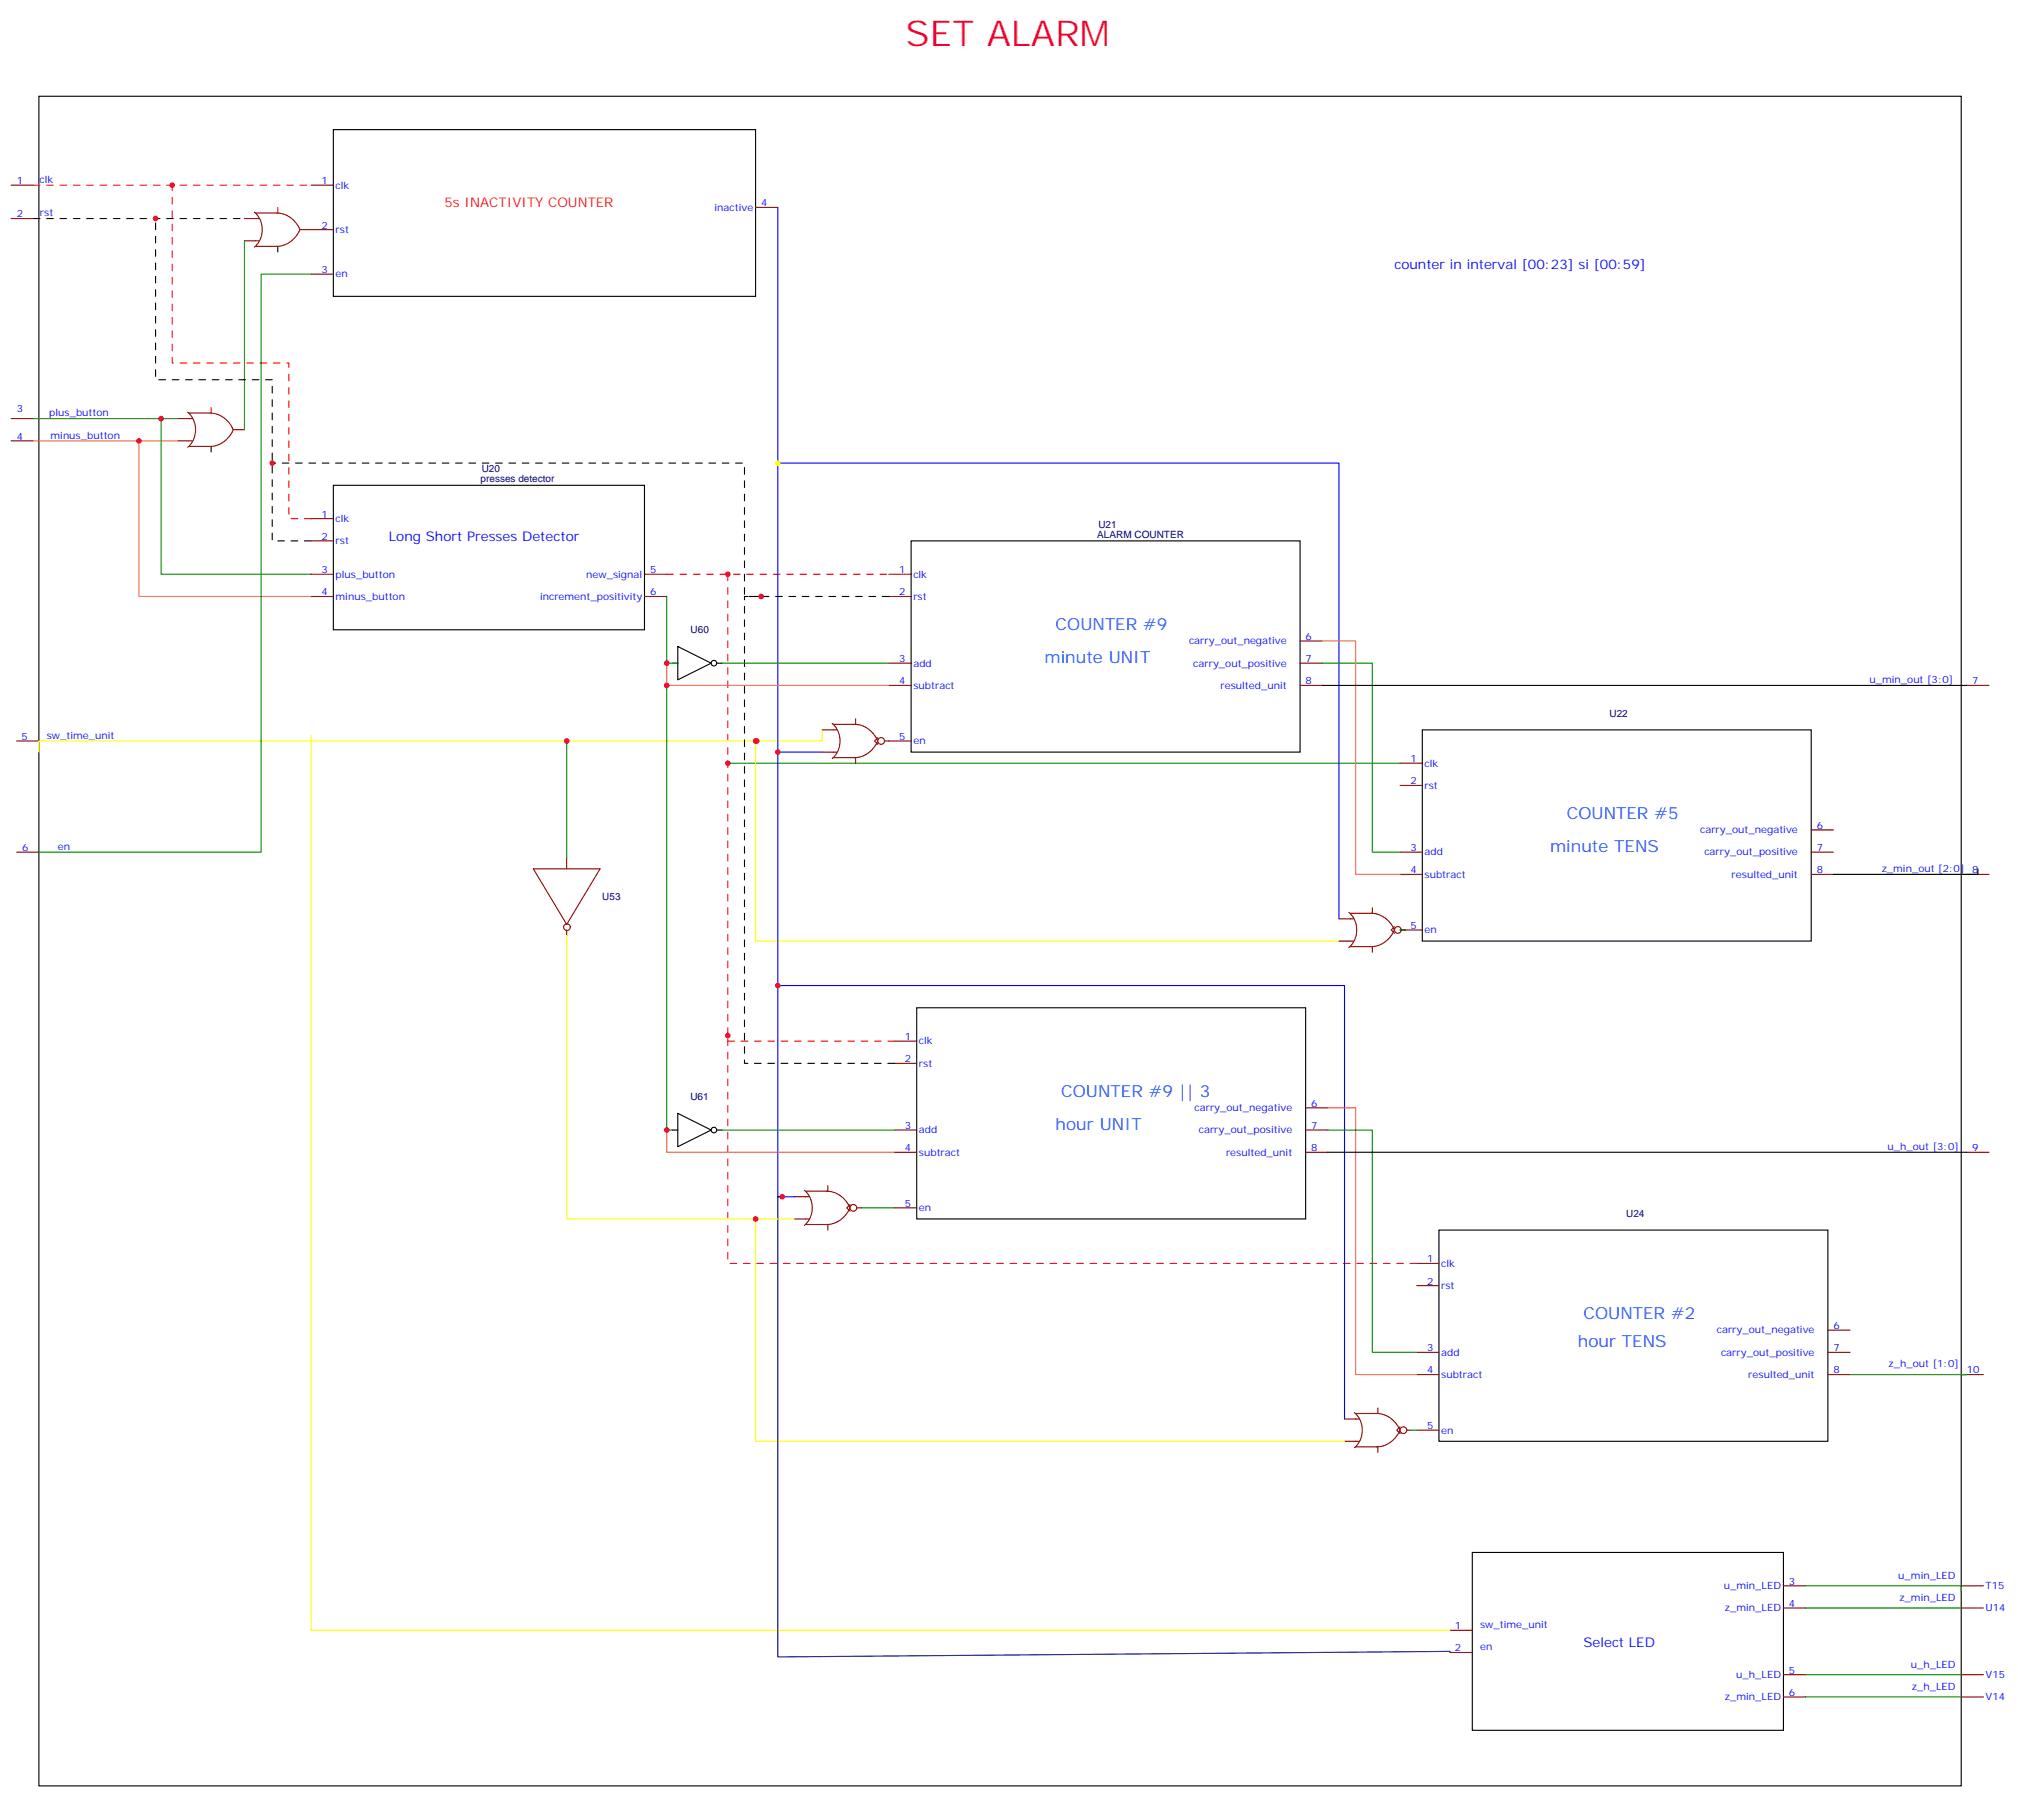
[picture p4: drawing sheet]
<svg xmlns="http://www.w3.org/2000/svg" width="641mm" height="570mm" viewBox="0 0 641 570" stroke-linecap="round" stroke-linejoin="round" font-family="sans-serif">
<g fill="none" stroke="#000" stroke-width=".35">
<path d="M12.3 30.6h610.4v536.2h-610.4zM105.8 41.1h134.1v53h-134.1zM88.2 78.2v1.7M67 141.7v1.7M105.8 154h98.8v45.9h-98.8zM289.3 171.7h123.4v67h-123.4zM213.4 210.5h1.8M215.2 205.2l10.6 5.3-10.6 5.3zM227.5 210.5h1.8M419.8 217.5h204.6M451.6 231.6h123.4v67.1h-123.4zM627.9 275.7v1.8h-45.8"/>
<path d="M291 319.8h123.5v67.1h-123.5zM213.4 358.6h1.8M215.2 353.3l10.6 5.3-10.6 5.3zM227.5 358.6h1.8M421.6 365.7h202.8M456.8 390.4h123.5v67h-123.5zM467.4 492.7h98.8v56.4h-98.8z"/>
<circle cx="226.7" cy="210.5" r=".88"/>
<circle cx="226.7" cy="358.6" r=".88"/>
</g>
<g fill="none" stroke="#870000" stroke-width=".35">
<path d="M3.5 58.8h7.1M98.8 58.8h7M3.5 69.4h7.1M77.6 69.4h3.5M77.6 76.4h3.5M95.2 72.9h10.6M239.9 65.8h7M98.8 87h7M3.5 132.9h7.1M3.5 139.9h7.1M56.4 132.9h3.6M56.4 139.9h3.6"/>
<path d="M74.1 136.4h3.5M98.8 164.6h7M98.8 171.7h7M98.8 182.2h7M98.8 189.3h7M204.6 182.2h7.1M204.6 189.3h7.1M282.2 182.2h7.1M282.2 189.3h7.1M282.2 210.5h7.1M282.2 217.5h7.1M412.7 210.5h7.1"/>
<path d="M412.7 203.4h7.1M412.7 217.5h7.1M624.4 217.5h7.1M5.3 235.2h7M261.1 231.6h4.5M261.1 238.7h4.5M264.2 229.6a7.4 7.4 0 0 1 0 11.1M264.6 229.9h6.7a8.2 8.2 0 0 1 7 4.5M271.6 228.1v1.8M278.3 235.9a8.2 8.2 0 0 1-7 4.6h-6.7M278.7 234.1l-1.1 1.1 1.1 1M280.8 235.2h8.5"/>
<path d="M271.6 240.5v1.7M444.5 242.2h7.1M444.5 249.3h7.1M5.3 270.4h7M179.9 272.2v3.5M444.5 270.4h7.1M444.5 277.5h7.1M575 270.4h7.1M575 263.4h7.1M575 277.5h7.1M624.4 277.5h7.1M179.9 295.1v1.8"/>
<path d="M425.1 291.6h4.6M425.1 298.7h4.6M428.2 289.6a7.4 7.4 0 0 1 0 11.1M428.6 289.8h6.7a8.2 8.2 0 0 1 7.1 4.6M435.7 288.1v1.7M442.4 295.9a8.2 8.2 0 0 1-7.1 4.5h-6.7M442.7 294.1l-1 1 1 1.1M444.5 295.1h7.1M435.7 300.4v1.8M284 330.4h7M284 337.5h7M284 358.6h7"/>
<path d="M414.5 358.6h7.1M414.5 351.6h7.1M252.2 379.8h4.6M255.4 377.8a7.4 7.4 0 0 1 0 11.1M255.8 378h6.7a8.2 8.2 0 0 1 7 4.6M262.8 376.3v1.7M284 365.7h7M414.5 365.7h7.1M624.4 365.7h7.1M252.2 386.9h4.6M262.8 388.6v1.8M269.5 384.1a8.2 8.2 0 0 1-7 4.5h-6.7"/>
<path d="M269.9 382.3l-1.1 1 1.1 1.1M272 383.3h1.4M284 383.3h7M449.8 401h7M449.8 408h7M449.8 429.2h7M449.8 436.2h7M580.3 429.2h7.1M580.3 422.1h7.1M580.3 436.2h7.1M622.7 436.2h7M426.9 450.4h4.5"/>
<path d="M426.9 457.4h4.5M430 448.3a7.4 7.4 0 0 1 0 11.2M430.4 448.6h6.7a8.2 8.2 0 0 1 7 4.5M437.4 446.8v1.8M437.4 459.2v1.7M444.1 454.6a8.2 8.2 0 0 1-7 4.6h-6.7M444.5 452.8l-1.1 1.1 1.1 1M446.6 453.9h1.4M449.8 453.9h7M460.4 517.4h7M566.2 503.3h7.1M566.2 510.3h7.1"/>
<path d="M622.7 503.3h7M622.7 510.3h7M460.4 524.4h7M566.2 531.5h7.1M566.2 538.6h7.1M622.7 531.5h7M622.7 538.6h7"/>
<circle cx="279.8" cy="235.2" r="1.06"/>
<circle cx="443.8" cy="295.1" r="1.06"/>
<circle cx="270.9" cy="383.3" r="1.06"/>
<circle cx="445.6" cy="453.9" r="1.06"/>
</g>
<path d="M88.2 65.8v1.8M67 129.3v1.8" fill="none" stroke="#f00" stroke-width=".35"/>
<g fill="none" stroke="#a10000" stroke-width=".35">
<path d="M80.7 67.3a7.4 7.4 0 0 1 0 11.2M81.1 67.6h6.7a8.2 8.2 0 0 1 7.1 4.5M81.1 76.4h1.1M81.1 69.4h1.1M94.9 73.6a8.2 8.2 0 0 1-7.1 4.6h-6.7M94.9 72.2a1.07 1.07 0 0 1 0 1.4M59.6 130.8a7.4 7.4 0 0 1 0 11.2M60 131.1h6.7a8.2 8.2 0 0 1 7.3 5.3l-.3 .7M60 139.9h1M60 132.9h1M73.7 137.1a8.2 8.2 0 0 1-7 4.6h-6.7M278.3 234.5a1.07 1.07 0 0 1 0 1.4"/>
<path d="M169.3 275.7h21.2l-10.6 17.7zM442.4 294.4a1.07 1.07 0 0 1 0 1.4M269.5 382.6a1.07 1.07 0 0 1 0 1.4M444.1 453.2a1.07 1.07 0 0 1 0 1.4"/>
<circle cx="180" cy="294.3" r="1.06"/>
</g>
<g fill="none" stroke="#008700" stroke-width=".35">
<path d="M77.6 76.4v60M98.8 87h-15.9v183.4h-70.6M10.6 132.9h45.8M51.2 132.9v49.3h47.6M211.7 189.3v21.2h3.5M211.7 217.5v141.1h1.7M229.3 210.5h52.9M419.8 210.5h15.9v59.9h8.8M179.9 235.2v37M231.1 242.2h213.4M444.5 295.1h1.8M229.3 358.6h54.7"/>
<path d="M421.6 358.6h14.1v70.6h14.1M273.4 383.3h10.6M587.4 436.2h37h-1.7M448 453.9h1.8M573.3 503.3h49.4v1.7M573.3 510.3h49.4M573.3 531.5h49.4M573.3 538.6h49.4"/>
</g>
<path d="M10.6 139.9h45.8M211.7 210.5v7h70.5" fill="none" stroke="#f90" stroke-width=".35"/>
<path d="M10.6 58.8h88.2" fill="none" stroke="#f03" stroke-width=".35" stroke-dasharray="2.1 2.1"/>
<path d="M10.6 69.4h67" fill="none" stroke="#300" stroke-width=".35" stroke-dasharray="2.1 2.1"/>
<path d="M98.8 164.6h-7.1v-49.4h-37v-56.4M211.7 182.2h70.5M284 330.4h-52.9v-148.2M449.8 401h-218.7v-72.4" fill="none" stroke="#f00" stroke-width=".35" stroke-dasharray="2.1 2.1"/>
<path d="M98.8 171.7h-12.4v-51.2h-37v-51.1M282.2 189.3h-45.8v-42.3h-150M284 337.5h-47.6v-148.2h5.3" fill="none" stroke="#000" stroke-width=".35" stroke-dasharray="2.1 2.1"/>
<path d="M98.8 233.4v284h361.6M240.2 235.2h-227.9v3.5M261.1 231.6v3.6h-21.2v63.5h185.2M179.9 296.9v90h72.3M239.9 386.9v70.5h187" fill="none" stroke="#ff0" stroke-width=".35"/>
<path d="M44.1 139.9v49.4h54.7" fill="none" stroke="#f93" stroke-width=".35"/>
<path d="M246.9 65.8v172.9h14.2M246.9 147h178.2v144.6M246.9 238.7v141.1h5.3M246.9 312.8h180v137.6" fill="none" stroke="#00f" stroke-width=".35"/>
<path d="M419.8 203.4h10.6v74.1h14.1M421.6 351.6h8.8v84.6h19.4" fill="none" stroke="#f63" stroke-width=".35"/>
<path d="M248.4 379.8h-1.5v146.1l213.5-1.8v.3" fill="none" stroke="#009" stroke-width=".35"/>
<path d="M211.7 358.6v7.1h72.3" fill="none" stroke="#f60" stroke-width=".35"/>
<g fill="#c00">
<circle cx="54.7" cy="58.8" r=".88"/>
<circle cx="49.4" cy="69.4" r=".88"/>
<circle cx="231.1" cy="182.2" r=".88"/>
<circle cx="231.1" cy="242.2" r=".88"/>
<circle cx="231.1" cy="328.6" r=".88"/>
</g>
<circle cx="246.9" cy="147" r=".88" fill="#ff0"/>
<g fill="#c00">
<circle cx="86.4" cy="147" r=".88"/>
<circle cx="241.7" cy="189.3" r=".88"/>
<circle cx="240.2" cy="235.2" r=".88"/>
<circle cx="239.9" cy="235.2" r=".88"/>
<circle cx="246.9" cy="238.7" r=".88"/>
<circle cx="246.9" cy="312.8" r=".88"/>
<circle cx="248.4" cy="379.8" r=".88"/>
<circle cx="179.9" cy="235.2" r=".88"/>
<circle cx="239.9" cy="386.9" r=".88"/>
<circle cx="51.2" cy="132.9" r=".88"/>
<circle cx="44.1" cy="139.9" r=".88"/>
<circle cx="211.7" cy="210.5" r=".88"/>
<circle cx="211.7" cy="217.5" r=".88"/>
<circle cx="211.7" cy="358.6" r=".88"/>
</g>
<text font-size="11.3" fill="#f06" x="287.5" y="14.7">SET ALARM</text>
<g font-size="5.3" fill="#06f">
<text x="335.1" y="199.9">COUNTER #9</text>
<text x="331.6" y="210.5">minute UNIT</text>
<text x="497.4" y="259.9">COUNTER #5</text>
<text x="492.1" y="270.4">minute TENS</text>
<text x="336.9" y="348.1">COUNTER #9 || 3</text>
<text x="335.1" y="358.6">hour UNIT</text>
<text x="502.7" y="418.6">COUNTER #2</text>
<text x="500.9" y="427.4">hour TENS</text>
</g>
<text font-size="4.2" fill="#f03" x="141.1" y="65.8">5s INACTIVITY COUNTER</text>
<g font-size="4.2" fill="#00f">
<text x="442.7" y="85.2">counter in interval [00:23] si [00:59]</text>
<text x="123.5" y="171.7">Long Short Presses Detector</text>
<text x="502.7" y="522.7">Select LED</text>
</g>
<g font-size="3.2" fill="#00f">
<text x="5.3" y="58.4">1</text>
<text x="12.5" y="58.1">clk</text>
<text x="102.1" y="58.4">1</text>
<text x="106.5" y="59.8">clk</text>
<text x="241.7" y="65.5">4</text>
<text x="5.3" y="69">2</text>
<text x="12.7" y="68.7">rst</text>
<text x="226.9" y="66.9">inactive</text>
<text x="102.1" y="72.5">2</text>
<text x="106.5" y="73.9">rst</text>
<text x="102.1" y="86.6">3</text>
<text x="106.5" y="88.1">en</text>
<text x="5.3" y="130.7">3</text>
<text x="15.6" y="132.2">plus_button</text>
<text x="5.3" y="139.6">4</text>
<text x="16" y="139.2">minus_button</text>
<text x="102.1" y="164.3">1</text>
<text x="106.5" y="165.7">clk</text>
<text x="102.1" y="171.3">2</text>
<text x="106.5" y="172.7">rst</text>
<text x="102.1" y="181.9">3</text>
<text x="106.5" y="183.3">plus_button</text>
<text x="186.1" y="183.3">new_signal</text>
<text x="206.4" y="181.9">5</text>
<text x="285.5" y="181.9">1</text>
<text x="290" y="183.3">clk</text>
<text x="102.1" y="188.9">4</text>
<text x="106.5" y="190.4">minus_button</text>
<text x="171.5" y="190.4">increment_positivity</text>
<text x="206.4" y="188.9">6</text>
<text x="285.5" y="188.9">2</text>
<text x="290" y="190.4">rst</text>
<text x="414.5" y="203.1">6</text>
<text x="377.5" y="204.5">carry_out_negative</text>
<text x="285.5" y="210.1">3</text>
<text x="290" y="211.5">add</text>
<text x="378.9" y="211.5">carry_out_positive</text>
<text x="414.5" y="210.1">7</text>
<text x="285.5" y="217.2">4</text>
<text x="290" y="218.6">subtract</text>
<text x="387.5" y="218.6">resulted_unit</text>
<text x="414.5" y="217.2">8</text>
<text x="593.5" y="216.8">u_min_out [3:0]</text>
<text x="626.2" y="217.2">7</text>
<text x="6.8" y="234.8">5</text>
<text x="14.8" y="234.5">sw_time_unit</text>
<text x="285.5" y="234.8">5</text>
<text x="290" y="236.2">en</text>
<text x="447.8" y="241.9">1</text>
<text x="452.3" y="243.3">clk</text>
<text x="447.8" y="248.9">2</text>
<text x="452.3" y="250.3">rst</text>
<text x="576.8" y="263">6</text>
<text x="18.3" y="269.7">en</text>
<text x="539.8" y="264.4">carry_out_negative</text>
<text x="7.1" y="270.1">6</text>
<text x="447.8" y="270.1">3</text>
<text x="452.3" y="271.5">add</text>
<text x="541.1" y="271.5">carry_out_positive</text>
<text x="576.8" y="270.1">7</text>
<text x="447.8" y="277.1">4</text>
<text x="452.3" y="278.6">subtract</text>
<text x="549.8" y="278.6">resulted_unit</text>
<text x="576.8" y="277.1">8</text>
<text x="597.4" y="276.8">z_min_out [2:0]</text>
<text x="626.2" y="277.1">8</text>
<text x="447.8" y="294.8">5</text>
<text x="452.3" y="296.2">en</text>
<text x="287.3" y="330.1">1</text>
<text x="291.7" y="331.5">clk</text>
<text x="287.3" y="337.1">2</text>
<text x="291.7" y="338.5">rst</text>
<text x="379.3" y="352.6">carry_out_negative</text>
<text x="416.3" y="351.2">6</text>
<text x="287.3" y="358.3">3</text>
<text x="291.7" y="359.7">add</text>
<text x="380.6" y="359.7">carry_out_positive</text>
<text x="416.3" y="358.3">7</text>
<text x="287.3" y="365.3">4</text>
<text x="416.3" y="365.3">8</text>
<text x="599.2" y="365">u_h_out [3:0]</text>
<text x="626.2" y="365.3">9</text>
<text x="291.7" y="366.7">subtract</text>
<text x="389.2" y="366.7">resulted_unit</text>
<text x="287.3" y="383">5</text>
<text x="291.7" y="384.4">en</text>
<text x="453.1" y="400.6">1</text>
<text x="453.1" y="407.7">2</text>
<text x="457.6" y="402">clk</text>
<text x="457.6" y="409.1">rst</text>
<text x="545.1" y="423.2">carry_out_negative</text>
<text x="582.1" y="421.8">6</text>
<text x="453.1" y="428.8">3</text>
<text x="457.6" y="430.2">add</text>
<text x="546.4" y="430.2">carry_out_positive</text>
<text x="582.1" y="428.8">7</text>
<text x="453.1" y="435.9">4</text>
<text x="457.6" y="437.3">subtract</text>
<text x="555" y="437.3">resulted_unit</text>
<text x="582.1" y="435.9">8</text>
<text x="599.6" y="433.8">z_h_out [1:0]</text>
<text x="624.4" y="435.9">10</text>
<text x="453.1" y="453.5">5</text>
<text x="457.6" y="454.9">en</text>
<text x="568" y="502.9">3</text>
<text x="602.7" y="501.2">u_min_LED</text>
<text x="547.3" y="504.3">u_min_LED</text>
<text x="568" y="510">4</text>
<text x="603" y="508.2">z_min_LED</text>
<text x="630.4" y="504.3">T15</text>
<text x="547.6" y="511.4">z_min_LED</text>
<text x="630.4" y="511.4">U14</text>
<text x="461.9" y="517">1</text>
<text x="469.9" y="516.7">sw_time_unit</text>
<text x="461.9" y="524.1">2</text>
<text x="469.9" y="523.7">en</text>
<text x="551.2" y="532.6">u_h_LED</text>
<text x="568" y="531.1">5</text>
<text x="606.6" y="529.4">u_h_LED</text>
<text x="630.4" y="532.6">V15</text>
<text x="547.6" y="539.6">z_min_LED</text>
<text x="568" y="538.2">6</text>
<text x="607" y="536.4">z_h_LED</text>
<text x="630.4" y="539.6">V14</text>
</g>
<g font-size="3.2" fill="#000080">
<text x="152.9" y="149.8">U20</text>
<text x="152.6" y="153">presses detector</text>
<text x="348.7" y="167.4">U21</text>
<text x="348.4" y="170.6">ALARM COUNTER</text>
<text x="219.3" y="200.9">U60</text>
<text x="511" y="227.4">U22</text>
<text x="191.2" y="285.7">U53</text>
<text x="219.2" y="349.2">U61</text>
<text x="516.3" y="386.2">U24</text>
</g>
</svg>
